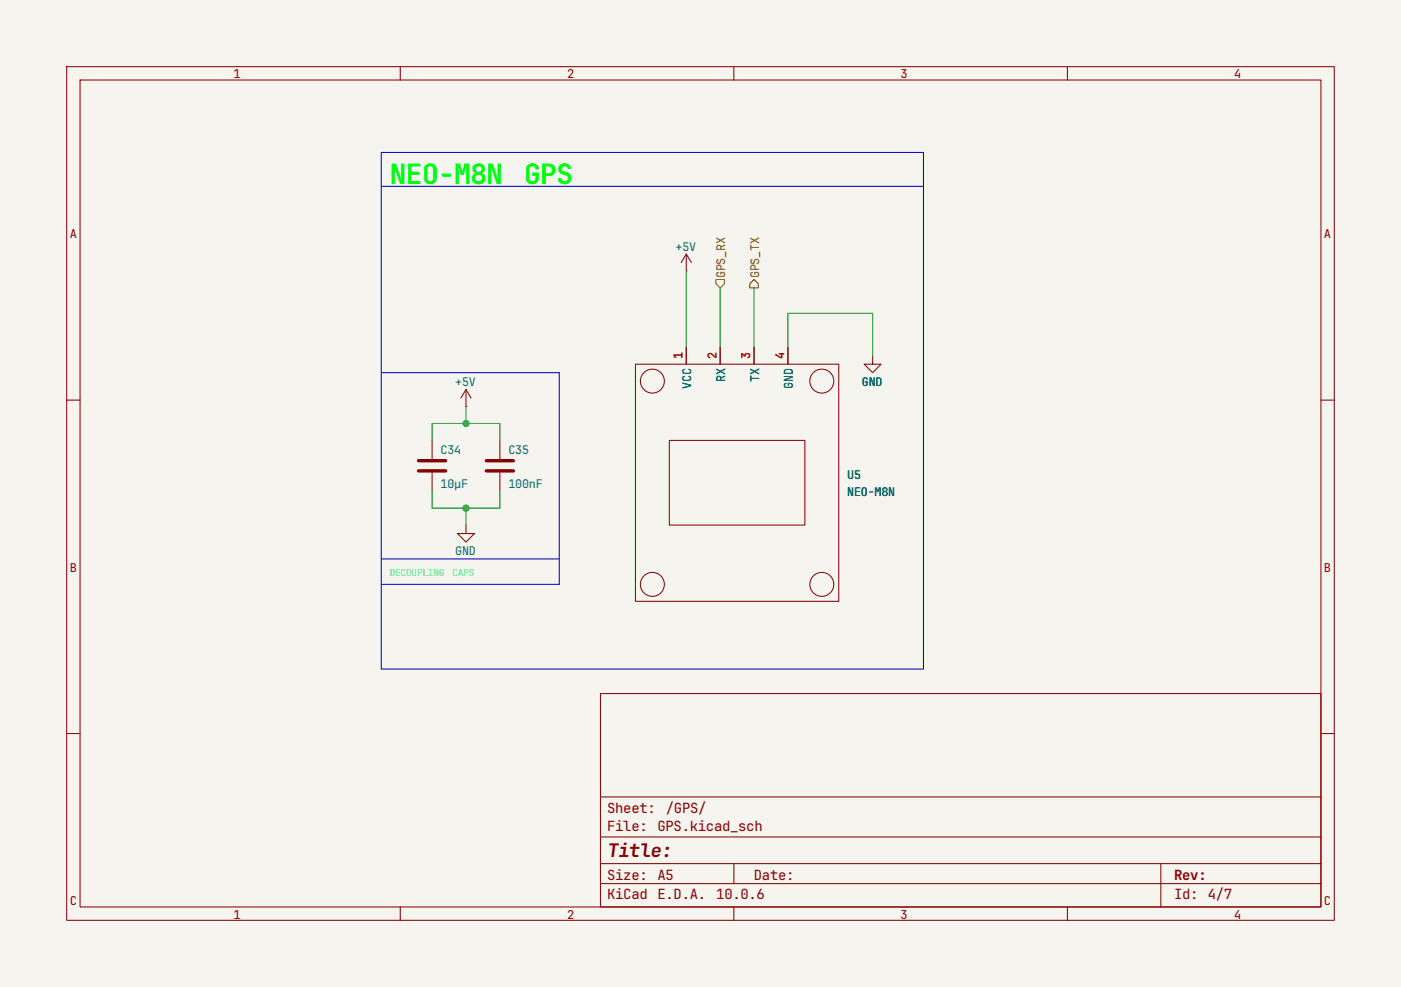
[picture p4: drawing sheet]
<svg xmlns="http://www.w3.org/2000/svg" width="210mm" height="148mm" viewBox="0 0 210 148" stroke-linecap="round" stroke-linejoin="round" font-family="sans-serif">
<path d="M0 0h210v148h-210z" fill="#f5f4ef" stroke="#f5f4ef" stroke-width=".15"/>
<g fill="none" stroke="#840000" stroke-width=".15">
<path d="M10 10h190v128h-190zM12 12h186v124h-186zM60 10v2M110 10v2M160 10v2M102.9 38.1l-.8 1.3M102.9 38.1l.7 1.3M102.9 38.1v2.5M69.8 58.4l-.7 1.3M69.8 58.4l.8 1.3M69.8 58.4v2.6M95.2 54.6h30.5v35.6h-30.5z"/>
<path d="M102.9 40.6h.1M102.9 52.1v2.5M107.9 52.1v2.5M113 52.1v2.5M118.1 52.1v2.5M130.8 53.3v1.3h1.3l-1.3 1.3-1.3-1.3h1.3M10 60h2M64.8 66v2.8M64.8 70.9v2.8M69.8 78.7v1.3h1.3l-1.3 1.3-1.2-1.3h1.2M69.8 61h.1M74.9 66v2.8"/>
<path d="M74.9 70.9v2.8M100.3 66h20.3v12.7h-20.3zM198 60h2M10 110h2M90 104h108v32h-108zM90 119.5h108M198 110h2M60 136v2M90 132.5h108M90 129.5h108M90 125.5h108M110 136v2"/>
<path d="M110 129.5v3M160 136v2M174 129.5v6.5"/>
<circle cx="97.8" cy="57.2" r="1.8"/>
<circle cx="123.2" cy="57.2" r="1.8"/>
<circle cx="97.8" cy="87.6" r="1.8"/>
<circle cx="123.2" cy="87.6" r="1.8"/>
</g>
<path d="M62.7 69.1h4.1M62.7 70.6h4.1M72.9 69.1h4.1M72.9 70.6h4.1" fill="none" stroke="#840000" stroke-width=".51"/>
<path d="M107.3 41.9h1.3v.6l-.7 .7-.6-.7zM113 41.9l.7 .6v.7h-1.3v-.7z" fill="none" stroke="#725600" stroke-width=".15"/>
<path d="M57.1 22.9h81.3v77.4h-81.3zM57.1 27.9h81.3M57.1 55.9h26.7v31.7h-26.7M57.1 83.8h26.7" fill="none" stroke="#0000c2" stroke-width=".15"/>
<path d="M102.9 40.6v11.5M107.9 43.2v8.9M113 43.2v8.9M118.1 52.1v-5.1h12.7v6.3M64.8 66v-2.5h10.1v2.5M64.8 73.7v2.5h10.1v-2.5M69.8 61v2.5M69.8 76.2v2.5" fill="none" stroke="#009600" stroke-width=".15"/>
<g fill="#009600" stroke="#009600" stroke-width=".15">
<circle cx="69.8" cy="63.5" r=".46"/>
<circle cx="69.8" cy="76.2" r=".46"/>
</g>
<g font-size="4.2" fill="#0f0">
<text x="58.4" y="27.6">NEO-M8N</text>
<text x="78.6" y="27.6">GPS</text>
</g>
<text font-size="2.8" fill="#840000" x="91" y="128.5">Title:</text>
<g font-size="2.1" fill="#840000">
<text x="91" y="124.6">File:</text>
<text x="91" y="121.9">Sheet:</text>
<text x="98.6" y="124.6">GPS.kicad_sch</text>
<text x="99.8" y="121.9">/GPS/</text>
<text x="91" y="132">Size:</text>
<text x="98.6" y="132">A5</text>
<text x="113" y="132">Date:</text>
<text x="176" y="132">Rev:</text>
<text x="91" y="134.8">KiCad</text>
<text x="98.6" y="134.8">E.D.A.</text>
<text x="107.4" y="134.8">10.0.6</text>
<text x="176" y="134.8">Id: 4/7</text>
</g>
<g font-size="1.8" fill="#840000">
<text x="35" y="11.8">1</text>
<text x="85" y="11.8">2</text>
<text x="135" y="11.8">3</text>
<text x="185" y="11.8">4</text>
<text x="10.5" y="35.8">A</text>
<text x="198.5" y="35.8">A</text>
<text x="10.5" y="85.8">B</text>
<text x="198.5" y="85.8">B</text>
<text x="10.5" y="135.8">C</text>
<text x="35" y="137.8">1</text>
<text x="85" y="137.8">2</text>
<text x="135" y="137.8">3</text>
<text x="185" y="137.8">4</text>
<text x="198.5" y="135.8">C</text>
</g>
<g font-size="1.8" fill="#006464">
<text x="101.3" y="37.6">+5V</text>
<text x="68.3" y="57.9">+5V</text>
<text x="103.6" y="58.3" transform="rotate(-90 103.6 58.3)">VCC</text>
<text x="108.7" y="57.2" transform="rotate(-90 108.7 57.2)">RX</text>
<text x="113.8" y="57.2" transform="rotate(-90 113.8 57.2)">TX</text>
<text x="118.9" y="58.3" transform="rotate(-90 118.9 58.3)">GND</text>
<text x="129.2" y="57.9">GND</text>
<text x="66" y="68.1">C34</text>
<text x="76.2" y="68.1">C35</text>
<text x="127" y="71.9">U5</text>
<text x="66" y="73.1">10μF</text>
<text x="76.2" y="73.1">100nF</text>
<text x="127" y="74.4">NEO-M8N</text>
<text x="68.3" y="83.3">GND</text>
</g>
<g font-size="1.8" fill="#725600">
<text x="108.7" y="41.7" transform="rotate(-90 108.7 41.7)">GPS_RX</text>
<text x="113.8" y="41.7" transform="rotate(-90 113.8 41.7)">GPS_TX</text>
</g>
<g font-size="1.8" fill="#a90000">
<text x="102.3" y="53.9" transform="rotate(-90 102.3 53.9)">1</text>
<text x="107.4" y="53.9" transform="rotate(-90 107.4 53.9)">2</text>
<text x="112.5" y="53.9" transform="rotate(-90 112.5 53.9)">3</text>
<text x="117.5" y="53.9" transform="rotate(-90 117.5 53.9)">4</text>
</g>
<g font-size="1.4" fill="#0ff">
<text x="58.4" y="86.4">DECOUPLING</text>
<text x="67.8" y="86.4">CAPS</text>
</g>
</svg>
